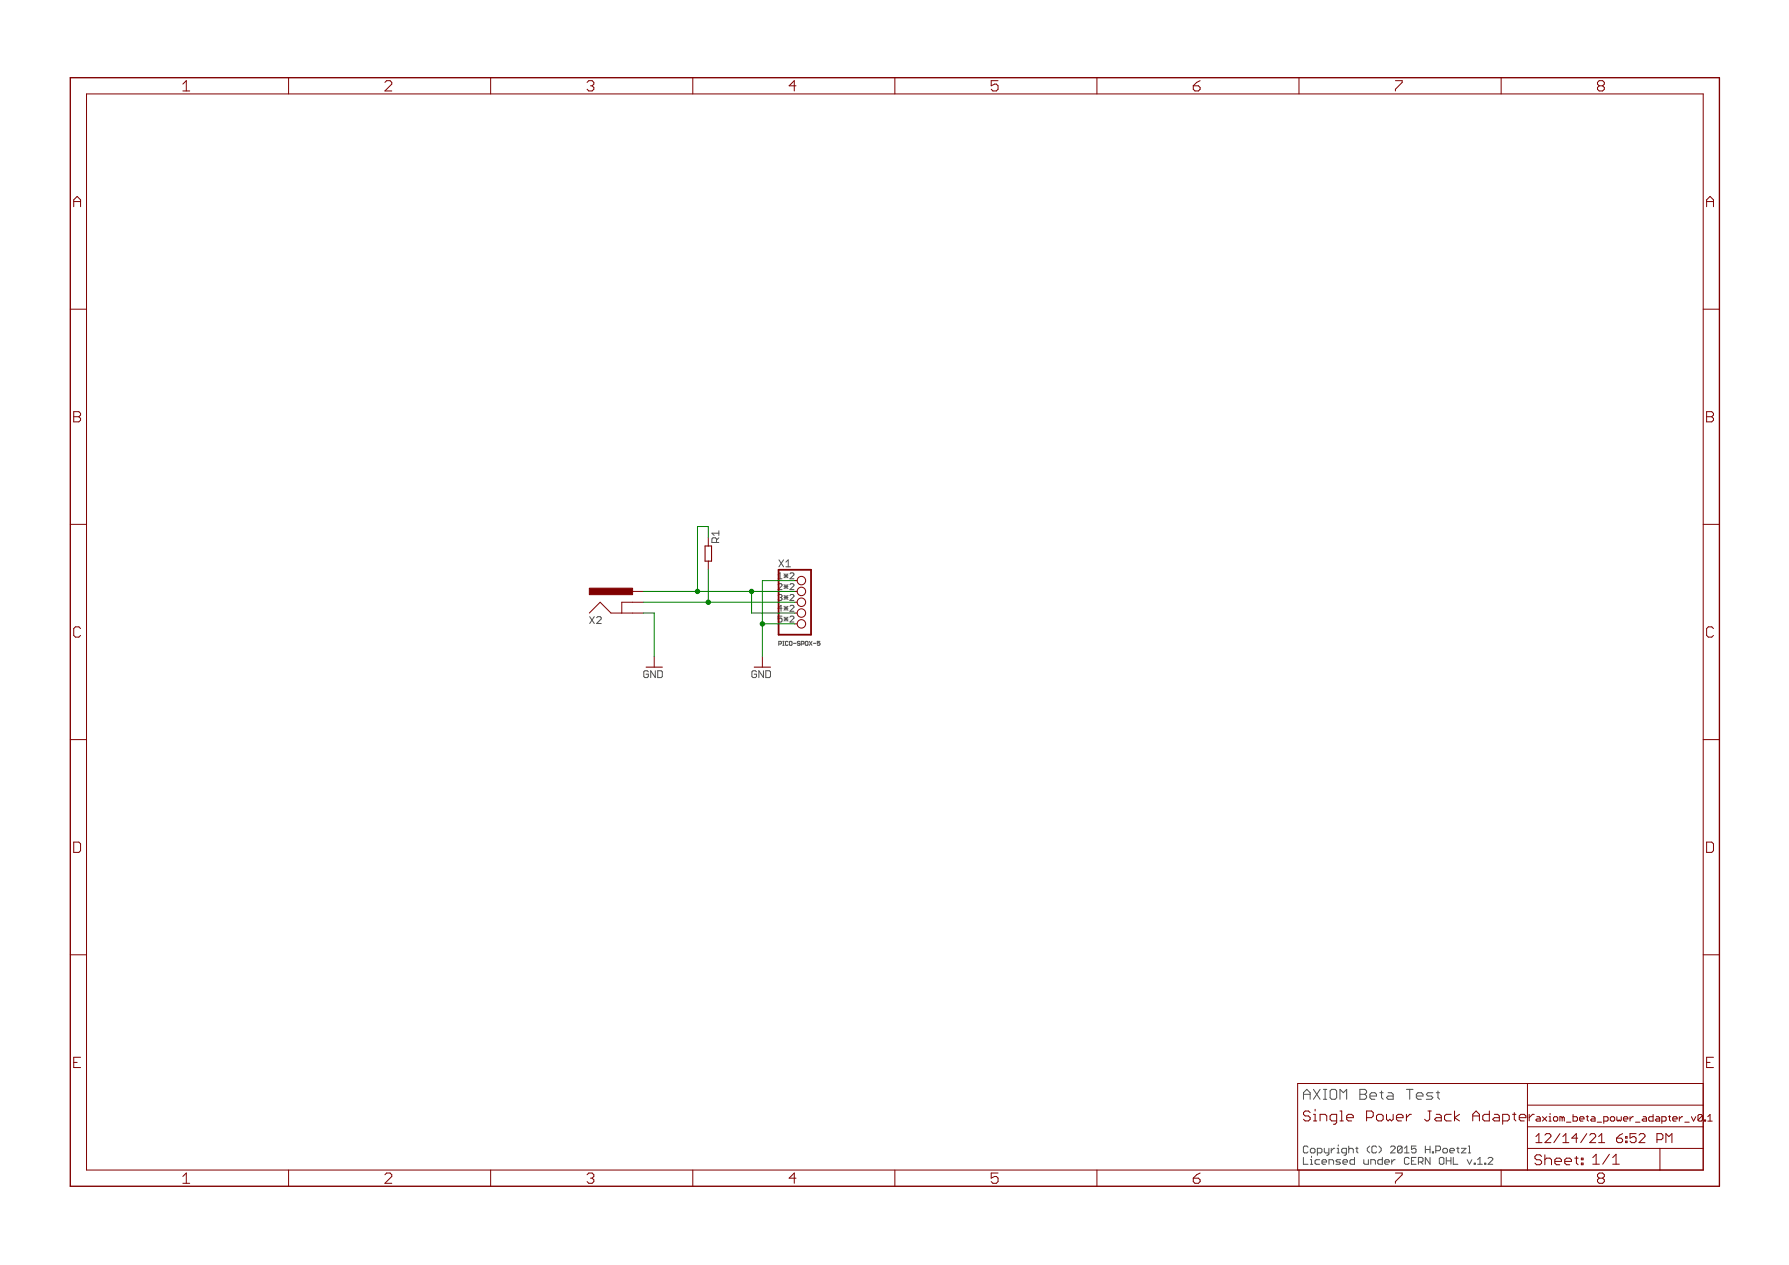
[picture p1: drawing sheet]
<svg xmlns="http://www.w3.org/2000/svg" width="420mm" height="297mm" viewBox="0 0 420 297" stroke-linecap="round" stroke-linejoin="round" font-family="sans-serif">
<path d="M191.9 150.6h.7M192.4 150.9l.2 .2-.2 .4M349.8 271.8h.5l.3 .2v.3l-1.1 1.1h1.1" fill="none" stroke="#505050" stroke-width=".23"/>
<g fill="none" stroke="#800000" stroke-width=".23">
<path d="M67.8 18.2v3.9M115.2 18.2v3.9M162.7 18.2v3.9M210.2 18.2v3.9M257.6 18.2v3.9M305.1 18.2v3.9M352.6 18.2v3.9M20.3 22.1h379.7v252.6h-379.7zM16.5 72.6h3.8M400 72.6h3.8M16.5 123.1h3.8M148.6 138.9h2.5"/>
<path d="M166.3 126.2v2M166.3 131.8v2M400 123.1h3.8M138.4 144l2.5-2.6 2.6 2.6h7.6M151.1 141.4h-5.1v2.6M153.6 154.1v2.6M179 154.1v2.6M16.5 173.7h3.8M400 173.7h3.8M16.5 224.2h3.8M400 224.2h3.8M358.7 254.4v5.1h41.3"/>
<path d="M400 254.4h-95.2v20.3M67.8 274.7v3.9M115.2 274.7v3.9M162.7 274.7v3.9M210.2 274.7v3.9M257.6 274.7v3.9M305.1 274.7v3.9M352.6 274.7v3.9M358.7 269.7h41.3M389.8 269.7v5M400 264.6h-41.3v10.1"/>
<circle cx="188.2" cy="136.3" r=".99"/>
<circle cx="188.2" cy="138.9" r=".99"/>
<circle cx="188.2" cy="146.5" r=".99"/>
<circle cx="188.2" cy="141.4" r=".99"/>
<circle cx="188.2" cy="144" r=".99"/>
</g>
<path d="M16.5 18.2h387.3v260.4h-387.3z" fill="none" stroke="#800000" stroke-width=".32"/>
<path d="M182.9 133.8h7.6v15.2h-7.6z" fill="none" stroke="#800000" stroke-width=".42"/>
<path d="M138.4 138.1h10.2v1.5h-10.2z" fill="#800000" stroke="#800000" stroke-width=".23"/>
<path d="M165.6 128.2h1.5v3.6h-1.5z" fill="none" stroke="#800000" stroke-width=".25"/>
<path d="M151.1 138.9h35.6M166.3 126.2v-2.6h-2.5v15.3M166.3 133.8v7.6M176.5 138.9v5.1h10.2M186.7 136.3h-7.7v17.8M151.1 144h2.5v10.1M151.1 141.4h35.6M179 146.5h7.7" fill="none" stroke="#008000" stroke-width=".23"/>
<g fill="#008000" stroke="#008000" stroke-width=".23">
<circle cx="179" cy="146.5" r=".51"/>
<circle cx="166.3" cy="141.4" r=".51"/>
<circle cx="176.5" cy="138.9" r=".51"/>
<circle cx="163.8" cy="138.9" r=".51"/>
</g>
<g font-size="3.7" fill="#800000">
<text x="42.9" y="21.4">1</text>
<text x="90.4" y="21.4">2</text>
<text x="137.9" y="21.4">3</text>
<text x="185.3" y="21.4">4</text>
<text x="232.8" y="21.4">5</text>
<text x="280.3" y="21.4">6</text>
<text x="327.7" y="21.4">7</text>
<text x="375.2" y="21.4">8</text>
<text x="17.3" y="48.6">A</text>
<text x="400.8" y="48.6">A</text>
<text x="17.3" y="99.2">B</text>
<text x="400.8" y="99.2">B</text>
<text x="17.3" y="149.7">C</text>
<text x="400.8" y="149.7">C</text>
<text x="17.3" y="200.2">D</text>
<text x="400.8" y="200.2">D</text>
<text x="17.3" y="250.8">E</text>
<text x="400.8" y="250.8">E</text>
<text x="42.9" y="277.9">1</text>
<text x="90.4" y="277.9">2</text>
<text x="137.9" y="277.9">3</text>
<text x="185.3" y="277.9">4</text>
<text x="232.8" y="277.9">5</text>
<text x="280.3" y="277.9">6</text>
<text x="327.7" y="277.9">7</text>
<text x="375.2" y="277.9">8</text>
</g>
<text font-size="3.6" fill="#505050" x="306" y="258.2">AXIOM Beta Test</text>
<g font-size="3.6" fill="#800000">
<text x="306" y="263.3">Single Power Jack Adap</text>
<text x="353.5" y="263.3">ter</text>
<text x="360.4" y="273.6">Sheet: 1/1</text>
</g>
<g font-size="3.2" fill="#800000">
<text x="360.6" y="268.4">12/14/21</text>
<text x="378.2" y="268.4">6:52 PM</text>
</g>
<g font-size="2.5" fill="#505050">
<text x="168.9" y="127.4" transform="rotate(-90 168.9 127.4)">R1</text>
<text x="182.9" y="133.2">X1</text>
<text x="138.4" y="146.5">X2</text>
<text x="306" y="270.8">Copyright (C) 2015 H.Poetzl</text>
<text x="306" y="273.5">Licensed under CERN OHL v.1.2</text>
</g>
<g font-size="2.5" fill="#800000">
<text x="151.1" y="159.2">GND</text>
<text x="176.5" y="159.2">GND</text>
</g>
<g font-size="2.3" fill="#800000">
<text x="360.6" y="263.3">axiom_beta_power_adapter_v0.</text>
<text x="400.3" y="263.3">1</text>
</g>
<g font-size="2.1" fill="#800000">
<text x="183" y="136">1*2</text>
<text x="183" y="138.5">2*2</text>
<text x="183" y="143.6">4*2</text>
<text x="183" y="146.1">5*2</text>
</g>
<text font-size="2.1" fill="#505050" x="183" y="141.1">3*2</text>
<text font-size="1.4" fill="#505050" x="182.9" y="151.6">PICO-SPOX-5</text>
</svg>
